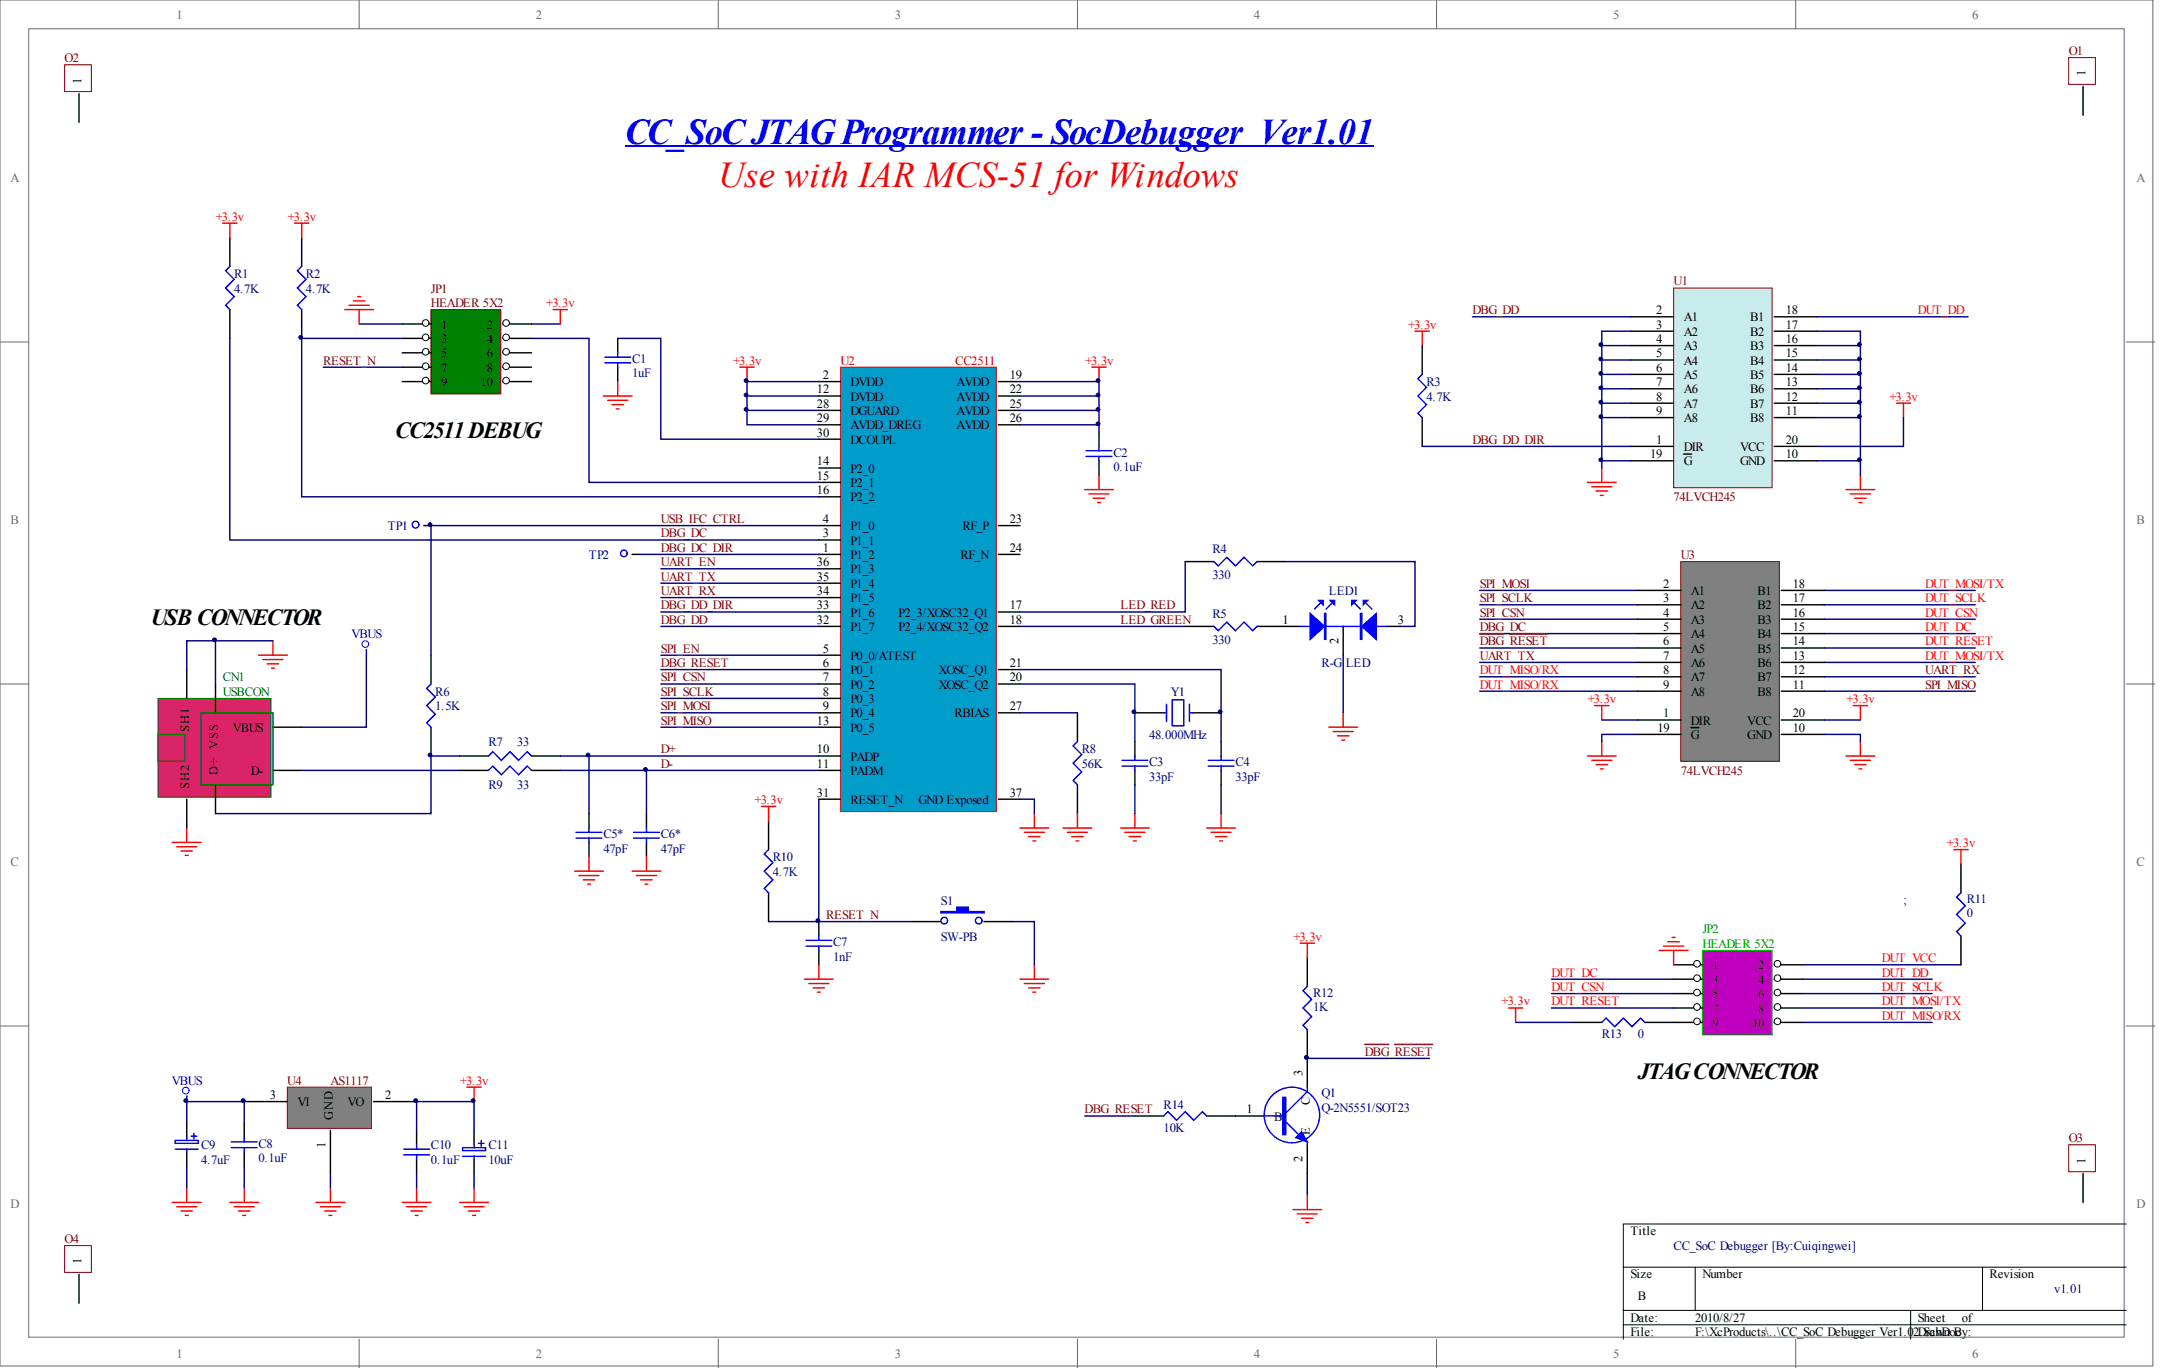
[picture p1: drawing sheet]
# Altium project CC_SOC DEBUGGER.PrjPcb
1 sheet, 42 parts. Net scope: global (net labels, ports and power ports of the same name join across sheets).
Board file: CC_SoC Debugger Ver1.02.PcbDoc

## Sheet CC_SoC Debugger Ver1.02.SchDoc
size B; SheetNumber: 0; SheetTotal: 0

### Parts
C1  1uF  [0805]
C2  0.1uF  [0805]
C3  33pF  [0805]
C4  33pF  [0805]
C5*  47pF  [0805]
C6*  47pF  [0805]
C7  1nF  [0805]
C8  0.1uF  [0805]
C9  4.7uF  [1206]
C10  0.1uF  [0805]
C11  10uF  [1206]
CN1  USBCON  [USB-B]
JP1  HEADER 5X2  [HDR5X2-LP]
JP2  HEADER 5X2  [FKV10LN]
LED1  R-G LED  [LED-05/KC/C]
O1  (no value)  [HOLE3_1]
O2  (no value)  [HOLE3_1]
O3  (no value)  [HOLE3_1]
O4  (no value)  [HOLE3_1]
Q1  Q-2N5551/SOT23  [sot23]
R1  4.7K  [0805]
R2  4.7K  [0805]
R3  4.7K  [0805]
R4  330  [0805]
R5  330  [0805]
R6  1.5K  [0805]
R7  33  [0805]
R8  56K  [0805]
R9  33  [0805]
R10  4.7K  [0805]
R11  0  [0805]
R12  1K  [0805]
R13  0  [0805]
R14  10K  [0805]
S1  SW-PB  [B3F-31XX]
TP1  TP1  [TESTPOINT-PAD35]  (value not drawn)
TP2  TP3  [TESTPOINT-PAD35]  (value not drawn)
U1  74LVCH245  [SO20/1.27/9.652]
U2  CC2511  [CC2511]
U3  74LVCH245  [SO20/1.27/9.652]
U4  AS1117  [SOT-223]
Y1  48.000MHz  [XTAL-6X3.5]

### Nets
+3.3v: C2.1 C10.1 C11.1(+) JP1.2 R1.2 R2.2 R3.2 R10.2 R11.2 R12.2 R13.1 U1.20(VCC) U2.2(DVDD) U2.12(DVDD) U2.19(AVDD) U2.22(AVDD) U2.25(AVDD) U2.26(AVDD) U2.28(DGUARD) U2.29(AVDD_DREG) U3.1(DIR) U3.20(VCC) U4.2(VO)
GND: C1.2 C2.2 C3.2 C4.2 C5*.2 C6*.2 C7.2 C8.2 C9.2(-) C10.2 C11.2(-) CN1.SH1 CN1.SH2 CN1.VSS JP1.1 JP2.1 LED1.2(K) Q1.2(E) R8.1 S1.2 U1.3(A2) U1.4(A3) U1.5(A4) U1.6(A5) U1.7(A6) U1.8(A7) U1.9(A8) U1.10(GND) U1.11(B8) U1.12(B7) U1.13(B6) U1.14(B5) U1.15(B4) U1.16(B3) U1.17(B2) U1.19(~{G}) U2.37(GND_Exposed) U3.10(GND) U3.19(~{G}) U4.1(GND)
VBUS: C8.1 C9.1(+) CN1.VBUS U4.3(VI)
D+: C5*.1 R7.2 U2.10(PADP)
D-: C6*.1 R9.2 U2.11(PADM)
~{DBG}_~{RESET}: Q1.3(C) R12.1 U3.6(A5)
DBG_DC: R1.1 U2.3(P1_1) U3.5(A4)
DBG_DC_DIR: TP2.1 U2.1(P1_2)
DBG_DD: U1.2(A1) U2.32(P1_7)
DBG_DD_DIR: R3.1 U1.1(DIR) U2.33(P1_6)
DBG_RESET: R14.1 U2.6(P0_1)
DUT_CSN: JP2.5 U3.16(B3)
DUT_DC: JP2.3 U3.15(B4)
DUT_DD: JP2.4 U1.18(B1)
DUT_MISO/RX: JP2.10 U3.8(A7) U3.9(A8)
DUT_MOSI/TX: JP2.8 U3.13(B6) U3.18(B1)
DUT_RESET: JP2.7 U3.14(B5)
DUT_SCLK: JP2.6 U3.17(B2)
DUT_VCC: JP2.2 R11.1
LED_GREEN: R5.2 U2.18(P2_4/XOSC32_Q2)
LED_RED: R4.2 U2.17(P2_3/XOSC32_Q1)
RESET_N: C7.1 JP1.7 R10.1 S1.1 U2.31(RESET_N)
SPI_CSN: U2.7(P0_2) U3.4(A3)
SPI_EN: U2.5(P0_0/ATEST)
SPI_MISO: U2.13(P0_5) U3.11(B8)
SPI_MOSI: U2.9(P0_4) U3.2(A1)
SPI_SCLK: U2.8(P0_3) U3.3(A2)
UART_EN: U2.36(P1_3)
UART_RX: U2.34(P1_5) U3.12(B7)
UART_TX: U2.35(P1_4) U3.7(A6)
USB_IFC_CTRL: R6.2 TP1.1 U2.4(P1_0)
NetC1_1: C1.1 U2.30(DCOUPL)
NetC3_1: C3.1 U2.20(XOSC_Q2) Y1.1
NetC4_1: C4.1 U2.21(XOSC_Q1) Y1.3
NetCN1_D+: CN1.D+ R6.1 R7.1
NetCN1_D-: CN1.D- R9.1
NetJP1_3: JP1.3 R2.1 U2.16(P2_2)
NetJP1_4: JP1.4 U2.15(P2_1)
NetJP2_9: JP2.9 R13.2
NetLED1_1: LED1.1(A) R5.1
NetLED1_3: LED1.3(A) R4.1
NetQ1_1: Q1.1(B) R14.2
NetR8_2: R8.2 U2.27(RBIAS)

Not connected (* = marked no-connect by the designer): JP1 5 6 8 9 10; O1 1; O2 1; O3 1; O4 1; U2 14(P2_0) 23(RF_P) 24(RF_N)

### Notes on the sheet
- CC_SoC JTAG Programmer - SocDebugger  Ver1.01
- Use with IAR MCS-51 for Windows
- (near JP1) CC2511 DEBUG
- USB CONNECTOR
- (near R11) 焊接：代表仿真器给目标器件供电;
  不焊：代表目标器件独立供电。
- JTAG CONNECTOR
- CC_SoC Debugger [By:Cuiqingwei]
- 崔庆伟
- Labels drawn without touching a wire or pin: v1.01
